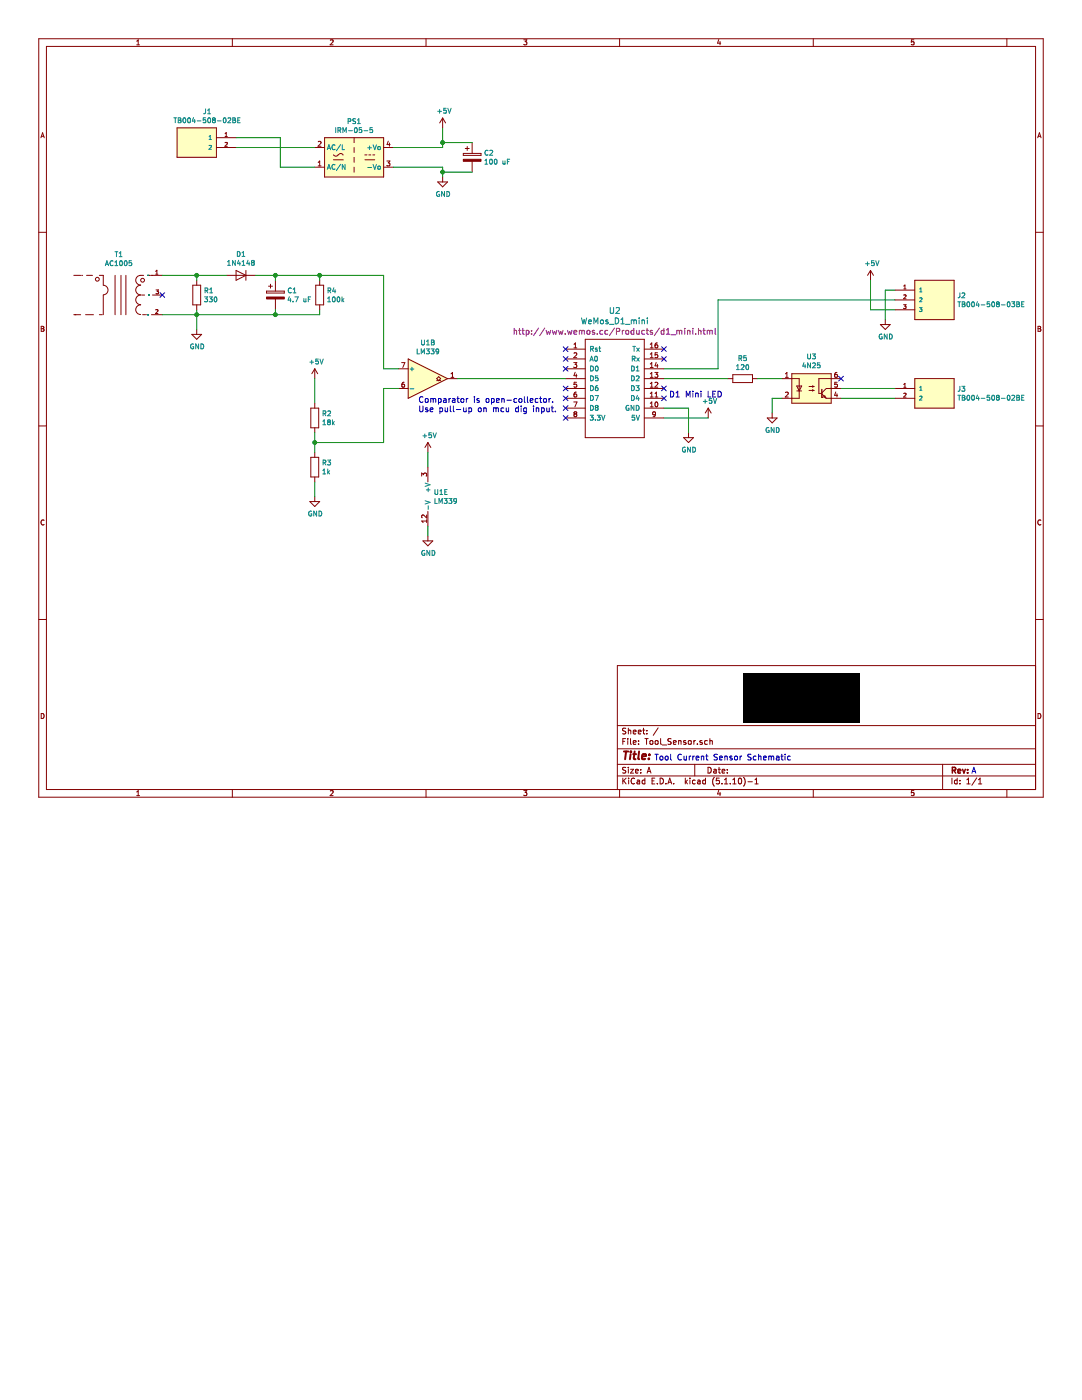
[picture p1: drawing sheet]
EESchema Schematic File Version 4
EELAYER 30 0
EELAYER END
$Descr A 11000 8500
encoding utf-8
Sheet 1 1
Title ""
Date ""
Rev ""
Comp ""
Comment1 ""
Comment2 ""
Comment3 ""
Comment4 ""
$EndDescr
$Comp
L Device:R R3
U 1 1
P 3200 4750
F 0 "R3" H 3270 4796 50  0000 L CNN
F 1 "1k" H 3270 4705 50  0000 L CNN
F 2 "Resistor_THT:R_Axial_DIN0309_L9.0mm_D3.2mm_P12.70mm_Horizontal" V 3130 4750 50  0001 C CNN
F 3 "~" H 3200 4750 50  0001 C CNN
	1    3200 4750
	1    0    0    -1  
$EndComp
$Comp
L Sensor_Current:AC1040 T1
U 1 1
P 1750 2800
F 0 "T1" H 1208 3014 50  0000 C CNN
F 1 "AC1005" H 1208 2923 50  0000 C CNN
F 2 "Sensor_Current:Talema_Group_LLC-AC1005-0-0-MFG" H 1750 3100 50  0001 L CNN
F 3 "https://www.nuvotem.com/products/datasheets/AC-1040.pdf" H 1750 3200 50  0001 L CNN
F 4 "No" H 1750 3300 50  0001 L CNN "automotive"
F 5 "Trans" H 1750 3400 50  0001 L CNN "category"
F 6 "Passive Components" H 1750 3500 50  0001 L CNN "device class L1"
F 7 "Transformers" H 1750 3600 50  0001 L CNN "device class L2"
F 8 "unset" H 1750 3700 50  0001 L CNN "device class L3"
F 9 "CURR SENSE XFMR 40A T/H" H 1750 3800 50  0001 L CNN "digikey description"
F 10 "1295-1092-ND" H 1750 3900 50  0001 L CNN "digikey part number"
F 11 "50/60Hz" H 1750 4000 50  0001 L CNN "frequency"
F 12 "35.15mm" H 1750 4100 50  0001 L CNN "height"
F 13 "Yes" H 1750 4200 50  0001 L CNN "lead free"
F 14 "7e07e91291c5e656" H 1750 4300 50  0001 L CNN "library id"
F 15 "Talema Group LLC" H 1750 4400 50  0001 L CNN "manufacturer"
F 16 "PTH_TRANSFORMER" H 1750 4500 50  0001 L CNN "package"
F 17 "Yes" H 1750 4600 50  0001 L CNN "rohs"
F 18 "1000:1" H 1750 4700 50  0001 L CNN "turns ratio"
	1    1750 2800
	1    0    0    -1  
$EndComp
$Comp
L Device:R R1
U 1 1
P 2000 3000
F 0 "R1" H 2070 3046 50  0000 L CNN
F 1 "330" H 2070 2955 50  0000 L CNN
F 2 "Resistor_THT:R_Axial_DIN0309_L9.0mm_D3.2mm_P12.70mm_Horizontal" V 1930 3000 50  0001 C CNN
F 3 "~" H 2000 3000 50  0001 C CNN
	1    2000 3000
	1    0    0    -1  
$EndComp
$Comp
L Device:D D1
U 1 1
P 2450 2800
F 0 "D1" H 2450 3017 50  0000 C CNN
F 1 "1N4148" H 2450 2926 50  0000 C CNN
F 2 "Diode_THT:D_DO-35_SOD27_P12.70mm_Horizontal" H 2450 2800 50  0001 C CNN
F 3 "~" H 2450 2800 50  0001 C CNN
	1    2450 2800
	-1   0    0    -1  
$EndComp
$Comp
L Device:CP C1
U 1 1
P 2800 3000
F 0 "C1" H 2918 3046 50  0000 L CNN
F 1 "4.7 uF" H 2918 2955 50  0000 L CNN
F 2 "Capacitor_THT:CP_Radial_D6.3mm_P2.50mm" H 2838 2850 50  0001 C CNN
F 3 "~" H 2800 3000 50  0001 C CNN
	1    2800 3000
	1    0    0    -1  
$EndComp
Wire Wire Line
	2000 2800 2000 2850
Wire Wire Line
	2000 3200 2000 3150
Wire Wire Line
	2300 2800 2000 2800
Connection ~ 2000 2800
$Comp
L Device:R R4
U 1 1
P 3250 3000
F 0 "R4" H 3320 3046 50  0000 L CNN
F 1 "100k" H 3320 2955 50  0000 L CNN
F 2 "Resistor_THT:R_Axial_DIN0309_L9.0mm_D3.2mm_P12.70mm_Horizontal" V 3180 3000 50  0001 C CNN
F 3 "~" H 3250 3000 50  0001 C CNN
	1    3250 3000
	1    0    0    -1  
$EndComp
Wire Wire Line
	3250 2800 3250 2850
Connection ~ 2000 3200
Wire Wire Line
	3250 3200 3250 3150
Wire Wire Line
	3250 2800 3900 2800
Wire Wire Line
	3900 2800 3900 3750
Connection ~ 3250 2800
$Comp
L power:GND #PWR01
U 1 1
P 2000 3350
F 0 "#PWR01" H 2000 3100 50  0001 C CNN
F 1 "GND" H 2005 3177 50  0000 C CNN
F 2 "" H 2000 3350 50  0001 C CNN
F 3 "" H 2000 3350 50  0001 C CNN
	1    2000 3350
	1    0    0    -1  
$EndComp
Wire Wire Line
	2000 3350 2000 3200
$Comp
L power:GND #PWR03
U 1 1
P 3200 5050
F 0 "#PWR03" H 3200 4800 50  0001 C CNN
F 1 "GND" H 3205 4877 50  0000 C CNN
F 2 "" H 3200 5050 50  0001 C CNN
F 3 "" H 3200 5050 50  0001 C CNN
	1    3200 5050
	1    0    0    -1  
$EndComp
Wire Wire Line
	3200 5050 3200 4900
Wire Wire Line
	3200 4500 3200 4600
$Comp
L Device:R R2
U 1 1
P 3200 4250
F 0 "R2" H 3270 4296 50  0000 L CNN
F 1 "18k" H 3270 4205 50  0000 L CNN
F 2 "Resistor_THT:R_Axial_DIN0309_L9.0mm_D3.2mm_P12.70mm_Horizontal" V 3130 4250 50  0001 C CNN
F 3 "~" H 3200 4250 50  0001 C CNN
	1    3200 4250
	1    0    0    -1  
$EndComp
Wire Wire Line
	3200 4400 3200 4500
Connection ~ 3200 4500
$Comp
L power:+5V #PWR02
U 1 1
P 3200 3850
F 0 "#PWR02" H 3200 3700 50  0001 C CNN
F 1 "+5V" H 3215 4023 50  0000 C CNN
F 2 "" H 3200 3850 50  0001 C CNN
F 3 "" H 3200 3850 50  0001 C CNN
	1    3200 3850
	1    0    0    -1  
$EndComp
Wire Wire Line
	3200 3850 3200 4100
Wire Wire Line
	2000 3200 2800 3200
Wire Wire Line
	2600 2800 2800 2800
Wire Wire Line
	2800 2850 2800 2800
Connection ~ 2800 2800
Wire Wire Line
	2800 2800 3250 2800
Wire Wire Line
	2800 3200 2800 3150
Wire Wire Line
	2800 3200 3250 3200
$Comp
L MCU_Espressif:WeMos_D1_mini U2
U 1 1
P 6250 3900
F 0 "U2" H 6250 4643 60  0000 C CNN
F 1 "WeMos_D1_mini" H 6250 4537 60  0000 C CNN
F 2 "My_Parts:wemos-d1-mini-connectors-only" H 6800 3200 60  0001 C CNN
F 3 "http://www.wemos.cc/Products/d1_mini.html" H 6250 4431 60  0000 C CNN
	1    6250 3900
	1    0    0    -1  
$EndComp
$Comp
L power:+5V #PWR09
U 1 1
P 7200 4250
F 0 "#PWR09" H 7200 4100 50  0001 C CNN
F 1 "+5V" H 7215 4423 50  0000 C CNN
F 2 "" H 7200 4250 50  0001 C CNN
F 3 "" H 7200 4250 50  0001 C CNN
	1    7200 4250
	1    0    0    -1  
$EndComp
$Comp
L power:GND #PWR08
U 1 1
P 7000 4400
F 0 "#PWR08" H 7000 4150 50  0001 C CNN
F 1 "GND" H 7005 4227 50  0000 C CNN
F 2 "" H 7000 4400 50  0001 C CNN
F 3 "" H 7000 4400 50  0001 C CNN
	1    7000 4400
	1    0    0    -1  
$EndComp
Wire Wire Line
	7000 4150 7000 4400
Wire Wire Line
	6750 4150 7000 4150
$Comp
L power:+5V #PWR06
U 1 1
P 4500 1300
F 0 "#PWR06" H 4500 1150 50  0001 C CNN
F 1 "+5V" H 4515 1473 50  0000 C CNN
F 2 "" H 4500 1300 50  0001 C CNN
F 3 "" H 4500 1300 50  0001 C CNN
	1    4500 1300
	1    0    0    -1  
$EndComp
$Comp
L power:GND #PWR07
U 1 1
P 4500 1800
F 0 "#PWR07" H 4500 1550 50  0001 C CNN
F 1 "GND" H 4505 1627 50  0000 C CNN
F 2 "" H 4500 1800 50  0001 C CNN
F 3 "" H 4500 1800 50  0001 C CNN
	1    4500 1800
	1    0    0    -1  
$EndComp
Wire Wire Line
	4500 1700 4500 1750
Wire Wire Line
	4500 1500 4500 1450
Wire Wire Line
	3900 3750 4050 3750
Connection ~ 2800 3200
Wire Wire Line
	3900 4500 3900 3950
Wire Wire Line
	3900 3950 4050 3950
Wire Wire Line
	3200 4500 3900 4500
$Comp
L Connector:TB004-508-02BE J1
U 1 1
P 2000 1500
F 0 "J1" H 1893 1867 50  0000 C CNN
F 1 "TB004-508-02BE" H 1893 1776 50  0000 C CNN
F 2 "My_Parts:CUI_TB004-508-02BE" H 2000 1500 50  0001 L BNN
F 3 "" H 2000 1500 50  0001 L BNN
F 4 "CUI" H 2000 1500 50  0001 L BNN "MANUFACTURER"
F 5 "Manufacturer Recommendations" H 2000 1500 50  0001 L BNN "STANDARD"
	1    2000 1500
	-1   0    0    -1  
$EndComp
$Comp
L Connector:TB004-508-03BE J2
U 1 1
P 9500 3050
F 0 "J2" H 9730 3096 50  0000 L CNN
F 1 "TB004-508-03BE" H 9730 3005 50  0000 L CNN
F 2 "My_Parts:CUI_TB004-508-03BE" H 9500 3050 50  0001 L BNN
F 3 "" H 9500 3050 50  0001 L BNN
F 4 "CUI" H 9500 3050 50  0001 L BNN "MANUFACTURER"
F 5 "Manufacturer Recommendations" H 9500 3050 50  0001 L BNN "STANDARD"
	1    9500 3050
	1    0    0    -1  
$EndComp
Wire Wire Line
	1650 2800 2000 2800
Wire Wire Line
	1650 3200 2000 3200
$Comp
L power:GND #PWR012
U 1 1
P 9000 3250
F 0 "#PWR012" H 9000 3000 50  0001 C CNN
F 1 "GND" H 9005 3077 50  0000 C CNN
F 2 "" H 9000 3250 50  0001 C CNN
F 3 "" H 9000 3250 50  0001 C CNN
	1    9000 3250
	1    0    0    -1  
$EndComp
$Comp
L power:+5V #PWR011
U 1 1
P 8850 2850
F 0 "#PWR011" H 8850 2700 50  0001 C CNN
F 1 "+5V" H 8865 3023 50  0000 C CNN
F 2 "" H 8850 2850 50  0001 C CNN
F 3 "" H 8850 2850 50  0001 C CNN
	1    8850 2850
	1    0    0    -1  
$EndComp
Wire Wire Line
	6750 4250 7200 4250
Wire Wire Line
	9100 3050 7300 3050
Text Notes 6650 7741 0    59   ~ 0
Tool Current Sensor Schematic
Text Notes 9873 7874 0    59   ~ 0
A
Wire Wire Line
	4650 3850 5750 3850
Text Notes 4250 4200 0    59   ~ 0
Comparator is open-collector.\nUse pull-up on mcu dig input.
NoConn ~ 1650 3000
NoConn ~ 5750 4250
NoConn ~ 5750 4150
NoConn ~ 5750 4050
NoConn ~ 5750 3950
NoConn ~ 5750 3750
NoConn ~ 5750 3650
NoConn ~ 5750 3550
NoConn ~ 6750 3550
NoConn ~ 6750 3650
NoConn ~ 6750 4050
$Comp
L Comparator:LM339 U1
U 2 1
P 4350 3850
F 0 "U1" H 4350 4217 50  0000 C CNN
F 1 "LM339" H 4350 4126 50  0000 C CNN
F 2 "Package_DIP:DIP-14_W7.62mm" H 4300 3950 50  0001 C CNN
F 3 "https://www.st.com/resource/en/datasheet/lm139.pdf" H 4400 4050 50  0001 C CNN
	2    4350 3850
	1    0    0    -1  
$EndComp
$Comp
L Comparator:LM339 U1
U 5 1
P 4450 5050
F 0 "U1" H 4408 5096 50  0000 L CNN
F 1 "LM339" H 4408 5005 50  0000 L CNN
F 2 "Package_DIP:DIP-14_W7.62mm" H 4400 5150 50  0001 C CNN
F 3 "https://www.st.com/resource/en/datasheet/lm139.pdf" H 4500 5250 50  0001 C CNN
	5    4450 5050
	1    0    0    -1  
$EndComp
$Comp
L power:+5V #PWR04
U 1 1
P 4350 4600
F 0 "#PWR04" H 4350 4450 50  0001 C CNN
F 1 "+5V" H 4365 4773 50  0000 C CNN
F 2 "" H 4350 4600 50  0001 C CNN
F 3 "" H 4350 4600 50  0001 C CNN
	1    4350 4600
	1    0    0    -1  
$EndComp
$Comp
L power:GND #PWR05
U 1 1
P 4350 5450
F 0 "#PWR05" H 4350 5200 50  0001 C CNN
F 1 "GND" H 4355 5277 50  0000 C CNN
F 2 "" H 4350 5450 50  0001 C CNN
F 3 "" H 4350 5450 50  0001 C CNN
	1    4350 5450
	1    0    0    -1  
$EndComp
Wire Wire Line
	4350 4600 4350 4750
Wire Wire Line
	4350 5450 4350 5350
Wire Wire Line
	9000 3250 9000 2950
Wire Wire Line
	9000 2950 9100 2950
Wire Wire Line
	9100 3150 8850 3150
Wire Wire Line
	8850 3150 8850 2850
NoConn ~ 8550 3850
Wire Wire Line
	8550 3950 9100 3950
Wire Wire Line
	8550 4050 9100 4050
$Comp
L Connector:TB004-508-02BE J3
U 1 1
P 9500 4050
F 0 "J3" H 9730 4146 50  0000 L CNN
F 1 "TB004-508-02BE" H 9730 4055 50  0000 L CNN
F 2 "My_Parts:CUI_TB004-508-02BE" H 9500 4050 50  0001 L BNN
F 3 "" H 9500 4050 50  0001 L BNN
F 4 "CUI" H 9500 4050 50  0001 L BNN "MANUFACTURER"
F 5 "Manufacturer Recommendations" H 9500 4050 50  0001 L BNN "STANDARD"
	1    9500 4050
	1    0    0    -1  
$EndComp
$Comp
L Isolator:4N25 U3
U 1 1
P 8250 3950
F 0 "U3" H 8250 4275 50  0000 C CNN
F 1 "4N25" H 8250 4184 50  0000 C CNN
F 2 "Package_DIP:DIP-6_W7.62mm" H 8050 3750 50  0001 L CIN
F 3 "https://www.vishay.com/docs/83725/4n25.pdf" H 8250 3950 50  0001 L CNN
	1    8250 3950
	1    0    0    -1  
$EndComp
Wire Wire Line
	7850 4050 7850 4200
Wire Wire Line
	7950 4050 7850 4050
$Comp
L power:GND #PWR010
U 1 1
P 7850 4200
F 0 "#PWR010" H 7850 3950 50  0001 C CNN
F 1 "GND" H 7855 4027 50  0000 C CNN
F 2 "" H 7850 4200 50  0001 C CNN
F 3 "" H 7850 4200 50  0001 C CNN
	1    7850 4200
	1    0    0    -1  
$EndComp
Wire Wire Line
	7700 3850 7950 3850
$Comp
L Device:R R5
U 1 1
P 7550 3850
F 0 "R5" V 7343 3850 50  0000 C CNN
F 1 "120" V 7434 3850 50  0000 C CNN
F 2 "Resistor_THT:R_Axial_DIN0309_L9.0mm_D3.2mm_P12.70mm_Horizontal" V 7480 3850 50  0001 C CNN
F 3 "~" H 7550 3850 50  0001 C CNN
	1    7550 3850
	0    1    1    0   
$EndComp
Wire Wire Line
	7300 3050 7300 3750
$Comp
L Device:CP C2
U 1 1
P 4800 1600
F 0 "C2" H 4918 1646 50  0000 L CNN
F 1 "100 uF" H 4918 1555 50  0000 L CNN
F 2 "Capacitor_THT:CP_Radial_D8.0mm_P5.00mm" H 4838 1450 50  0001 C CNN
F 3 "~" H 4800 1600 50  0001 C CNN
	1    4800 1600
	1    0    0    -1  
$EndComp
Wire Wire Line
	4800 1450 4500 1450
Connection ~ 4500 1450
Wire Wire Line
	4500 1450 4500 1300
Wire Wire Line
	4800 1750 4500 1750
Connection ~ 4500 1750
Wire Wire Line
	4500 1750 4500 1800
Text Notes 6800 4050 0    59   ~ 0
D1 Mini LED
$Comp
L Converter_ACDC:IRM-05-5 PS1
U 1 1
P 3600 1600
F 0 "PS1" H 3600 1967 50  0000 C CNN
F 1 "IRM-05-5" H 3600 1876 50  0000 C CNN
F 2 "Converter_ACDC:Converter_ACDC_MeanWell_IRM-05-xx_THT" H 3600 1250 50  0001 C CNN
F 3 "https://www.meanwell.com/Upload/PDF/IRM-05/IRM-05-SPEC.PDF" H 3600 1200 50  0001 C CNN
	1    3600 1600
	1    0    0    -1  
$EndComp
Wire Wire Line
	3200 1700 2850 1700
Wire Wire Line
	4000 1500 4500 1500
Wire Wire Line
	4000 1700 4500 1700
Wire Wire Line
	6750 3750 7300 3750
Wire Wire Line
	6750 3850 7400 3850
NoConn ~ 6750 3950
Wire Wire Line
	2400 1400 2850 1400
Wire Wire Line
	2850 1400 2850 1700
Wire Wire Line
	2400 1500 3200 1500
$EndSCHEMATC
